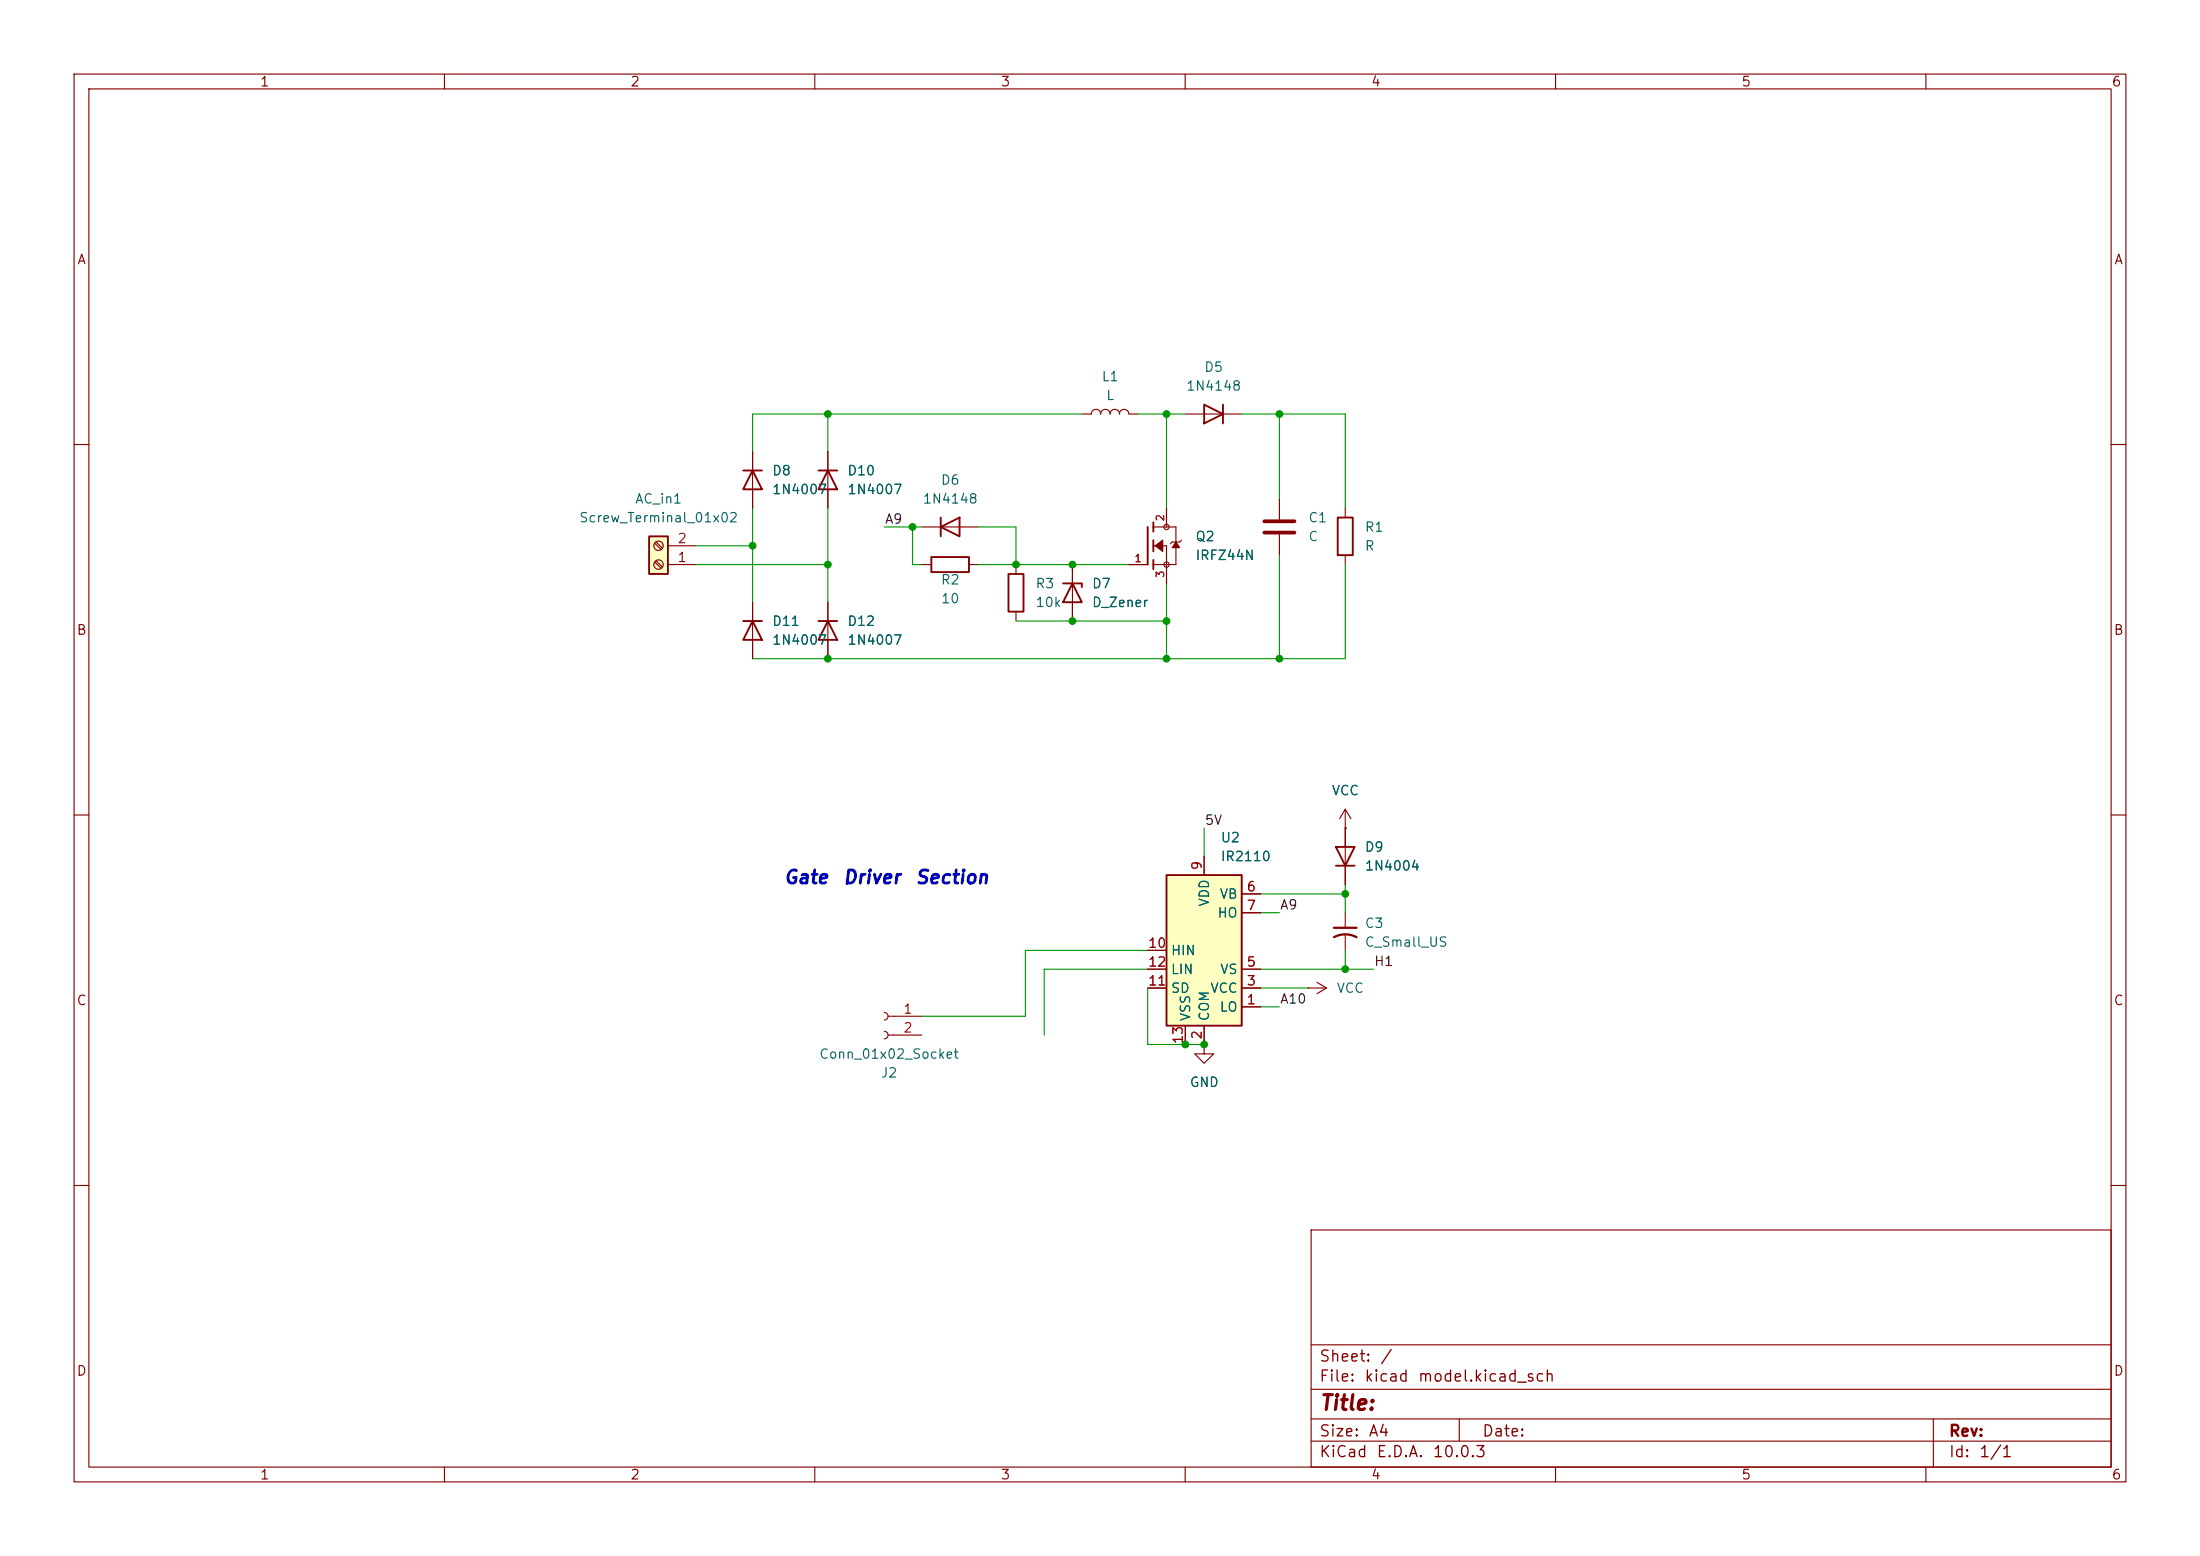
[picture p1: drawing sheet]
<svg xmlns="http://www.w3.org/2000/svg" width="297mm" height="210mm" viewBox="0 0 297 210" stroke-linecap="round" stroke-linejoin="round" font-family="sans-serif">
<g fill="none" stroke="#840000" stroke-width=".15">
<path d="M10 10h277v190h-277zM12 12h273v186h-273zM60 10v2M110 10v2M160 10v2M210 10v2M260 10v2M146 55.9h1.3a.64 .64 0 0 1 .7-.7 .64 .64 0 0 1 .6 .7 .64 .64 0 0 1 .6-.7 .64 .64 0 0 1 .7 .7 .64 .64 0 0 1 .6-.7 .64 .64 0 0 1 .6 .7 .64 .64 0 0 1 .7-.7 .64 .64 0 0 1 .6 .7h1.3M10 60h2M152.4 76.2h2.5M155.7 71.1h3v5.1h-3M155.7 73.7h1.8v5"/>
<path d="M157.5 68.6v2.5M159.5 72.9l-.2 .3h-1.1l-.2 .2M172.7 67.3v2.8M172.7 72.1v2.8M285 60h2M10 110h2M285 110h2M10 160h2M177 166h108v32h-108zM285 160h2M60 198v2M110 198v2"/>
<path d="M160 198v2M177 194.5h108M177 191.5h108M177 187.5h108M177 181.5h108M197 191.5v3M210 198v2M260 198v2M261 191.5v6.5"/>
<circle cx="157.5" cy="71.1" r=".36"/>
<circle cx="157.5" cy="76.2" r=".36"/>
</g>
<path d="M170.7 70.4h4.1M170.7 71.9h4.1" fill="none" stroke="#840000" stroke-width=".51"/>
<path d="M154.9 71.1v5.1M155.7 70.5v1.3M155.7 72.9v1.5M155.7 75.6v1.2" fill="none" stroke="#840000" stroke-width=".25"/>
<g fill="#840000" stroke="#840000" stroke-width=".15">
<path d="M156 73.7l1-.8v1.5z"/>
<path d="M158.7 73.2l.6 .7h-1.1z"/>
</g>
<path d="M87.6 72.4h2.6v5.1h-2.6z" fill="#ffffc2"/>
<g fill="none" stroke="#840000" stroke-width=".25">
<path d="M162.6 54.6l2.5 1.3-2.5 1.3zM165.1 54.6v2.6M87.6 72.4h2.6v5.1h-2.6zM100.3 63.5h2.6M101.6 63.5l1.3 2.5h-2.6zM110.5 63.5h2.5M111.8 63.5l1.2 2.5h-2.5zM125.7 75.2h5.1v2h-5.1zM127 71.1l2.5-1.2v2.5zM127 69.9v2.5M136.1 77.5h2.1v5.1h-2.1zM143.5 78.7h2.5v.5"/>
<path d="M144.8 78.7l1.2 2.6h-2.5zM180.6 69.9h2v5h-2zM100.3 83.8h2.6M101.6 83.8l1.3 2.6h-2.6zM110.5 83.8h2.5M111.8 83.8l1.2 2.6h-2.5zM180.3 114.3h2.6l-1.3 2.5zM180.3 116.8h2.6"/>
</g>
<g fill="none" stroke="#840000" stroke-width=".15">
<path d="M160 55.9h7.6M88.4 75.9l.9 .8M88.4 73.3l.9 .9M88.6 75.7l.8 .8M88.6 73.2l.8 .8M90.2 76.2h3.8M90.2 73.7h3.8M101.6 61v7.6M111.8 61v7.6M124.5 76.2h1.2M124.5 71.1h7.6M130.8 76.2h1.3"/>
<path d="M137.2 76.2v1.3M144.8 76.2v7.6M181.6 68.6v1.3M181.6 74.9v1.3M101.6 81.3v7.6M111.8 81.3v7.6M137.2 82.6v1.2M181.6 111.8h.1M181.6 109.2v10.2M181.6 109.2l-.8 1.3M181.6 109.2l.8 1.3M119.4 136.7a.51 .51 0 0 1 .5 .5 .51 .51 0 0 1-.5 .5"/>
<path d="M119.4 139.2a.51 .51 0 0 1 .5 .5 .51 .51 0 0 1-.5 .5M119.9 137.2h4.6M119.9 139.7h4.6M176.5 133.4h.1M176.5 133.4h2.6M177.8 132.6l1.3 .8M179.1 133.4l-1.3 .7M181.6 123.2v2M181.6 126.2v2.1M162.6 141v1.2h1.2l-1.2 1.3-1.3-1.3h1.3M162.6 141h.1"/>
<circle cx="88.9" cy="73.7" r=".63"/>
<circle cx="88.9" cy="76.2" r=".63"/>
</g>
<path d="M180.1 126.5a3.2 3.2 0 0 1 3 0M180.1 125.2h3" fill="none" stroke="#840000" stroke-width=".3"/>
<path d="M157.5 118.1h10.1v20.3h-10.1z" fill="#ffffc2"/>
<path d="M157.5 118.1h10.1v20.3h-10.1z" fill="none" stroke="#840000" stroke-width=".25"/>
<g fill="none" stroke="#840000" stroke-width=".15">
<path d="M101.6 61v2.5M101.6 66v2.6M111.8 61v2.5M111.8 66v2.6M144.8 76.2v2.5M152.4 76.2h2.5M157.5 68.6v2.5M157.5 76.2v2.5M101.6 81.3v2.5M101.6 86.4v2.5M111.8 81.3v2.5M111.8 86.4v2.5"/>
<path d="M144.8 81.3v2.5M162.6 115.6v2.5M181.6 111.8h.1M181.6 111.8v2.5M181.6 116.8v2.6M154.9 133.4h2.6M154.9 130.8h2.6M154.9 128.3h2.6M160 138.4v2.6M162.6 138.4v2.6M167.6 135.9h2.6M167.6 133.4h2.6"/>
<path d="M167.6 130.8h2.6M167.6 120.7h2.6M167.6 123.2h2.6M162.6 141h.1"/>
</g>
<g fill="none" stroke="#009600" stroke-width=".15">
<path d="M111.8 55.9v5.1M146 55.9h-44.4v5.1M153.7 55.9h6.3M157.5 55.9v12.7M167.6 55.9h14v12.7M172.7 55.9v11.4M94 76.2h17.8M94 73.7h7.6M101.6 68.6v12.7M111.8 68.6v12.7M119.4 71.1h5.1M123.2 71.1v5.1h1.3"/>
<path d="M132.1 71.1h5.1v5.1M132.1 76.2h20.3M157.5 78.7v10.2M172.7 74.9v14M181.6 76.2v12.7h-80M137.2 83.8h20.3M162.6 111.8v3.8M181.6 119.4v3.8M154.9 133.4v7.6h7.7M154.9 130.8h-13.9v8.9M154.9 128.3h-16.5v8.9h-13.9M170.2 135.9h2.5"/>
<path d="M170.2 133.4h6.3M170.2 130.8h15.2M170.2 123.2h2.5M170.2 120.7h11.4M181.6 128.3v2.5"/>
</g>
<g fill="#009600" stroke="#009600" stroke-width=".14">
<circle cx="157.5" cy="83.8" r=".46"/>
<circle cx="172.7" cy="88.9" r=".46"/>
<circle cx="157.5" cy="88.9" r=".46"/>
<circle cx="172.7" cy="55.9" r=".46"/>
<circle cx="157.5" cy="55.9" r=".46"/>
<circle cx="137.2" cy="76.2" r=".46"/>
<circle cx="144.8" cy="83.8" r=".46"/>
<circle cx="111.8" cy="88.9" r=".46"/>
<circle cx="123.2" cy="71.1" r=".46"/>
<circle cx="111.8" cy="55.9" r=".46"/>
<circle cx="111.8" cy="76.2" r=".46"/>
<circle cx="144.8" cy="76.2" r=".46"/>
<circle cx="101.6" cy="73.7" r=".46"/>
<circle cx="162.6" cy="141" r=".46"/>
<circle cx="160" cy="141" r=".46"/>
<circle cx="181.6" cy="120.7" r=".46"/>
<circle cx="181.6" cy="130.8" r=".46"/>
</g>
<text font-size="2" fill="#840000" x="178" y="190.8">Title:</text>
<g font-size="1.8" fill="#0000c2">
<text x="105.7" y="119.7">Gate</text>
<text x="113.7" y="119.7">Driver</text>
<text x="123.5" y="119.7">Section</text>
</g>
<g font-size="1.5" fill="#840000">
<text x="178" y="184.2">Sheet:</text>
<text x="186.2" y="184.2">/</text>
<text x="178" y="186.9">File:</text>
<text x="184.1" y="186.9">kicad</text>
<text x="191.3" y="186.9">model.kicad_sch</text>
<text x="178" y="197.1">KiCad</text>
<text x="178" y="194.3">Size:</text>
<text x="184.7" y="194.3">A4</text>
<text x="185.7" y="197.1">E.D.A.</text>
<text x="193.3" y="197.1">10.0.3</text>
<text x="200" y="194.3">Date:</text>
<text x="263" y="194.3">Rev:</text>
<text x="263" y="197.1">Id:</text>
<text x="267.1" y="197.1">1/1</text>
</g>
<g font-size="1.3" fill="#840000">
<text x="35" y="12">1</text>
<text x="85" y="12">2</text>
<text x="135" y="12">3</text>
<text x="185" y="12">4</text>
<text x="235" y="12">5</text>
<text x="285" y="12">6</text>
<text x="10.3" y="36">A</text>
<text x="285.3" y="36">A</text>
<text x="10.3" y="86">B</text>
<text x="285.3" y="86">B</text>
<text x="10.3" y="136">C</text>
<text x="285.3" y="136">C</text>
<text x="10.3" y="186">D</text>
<text x="285.3" y="186">D</text>
<text x="35" y="200">1</text>
<text x="85" y="200">2</text>
<text x="135" y="200">3</text>
<text x="185" y="200">4</text>
<text x="235" y="200">5</text>
<text x="285" y="200">6</text>
</g>
<g font-size="1.3" fill="#006464">
<text x="148.6" y="51.8">L1</text>
<text x="160" y="53">1N4148</text>
<text x="162.5" y="50.5">D5</text>
<text x="149.2" y="54.3">L</text>
<text x="104.1" y="64.5">D8</text>
<text x="114.3" y="64.5">D10</text>
<text x="126.9" y="65.7">D6</text>
<text x="78.1" y="70.8">Screw_Terminal_01x02</text>
<text x="85.7" y="68.3">AC_in1</text>
<text x="104.1" y="67">1N4007</text>
<text x="114.3" y="67">1N4007</text>
<text x="124.5" y="68.3">1N4148</text>
<text x="176.5" y="70.8">C1</text>
<text x="161.3" y="73.4">Q2</text>
<text x="161.3" y="75.9">IRFZ44N</text>
<text x="176.5" y="73.4">C</text>
<text x="184.2" y="72.1">R1</text>
<text x="184.2" y="74.6">R</text>
<text x="126.9" y="79.2">R2</text>
<text x="127" y="81.7">10</text>
<text x="139.7" y="79.7">R3</text>
<text x="139.7" y="82.3">10k</text>
<text x="147.3" y="79.7">D7</text>
<text x="147.3" y="82.3">D_Zener</text>
<text x="104.1" y="84.8">D11</text>
<text x="104.1" y="87.3">1N4007</text>
<text x="114.3" y="84.8">D12</text>
<text x="114.3" y="87.3">1N4007</text>
<text x="179.7" y="107.7">VCC</text>
<text x="164.7" y="114">U2</text>
<text x="164.7" y="116.5">IR2110</text>
<text x="184.2" y="115.3">D9</text>
<text x="184.2" y="117.8">1N4004</text>
<text x="163.5" y="122.4" transform="rotate(-90 163.5 122.4)">VDD</text>
<text x="164.3" y="124.2">HO</text>
<text x="164.6" y="121.6">VB</text>
<text x="184.2" y="125.6">C3</text>
<text x="158" y="129.2">HIN</text>
<text x="158" y="131.8">LIN</text>
<text x="164.6" y="131.8">VS</text>
<text x="184.2" y="128.1">C_Small_US</text>
<text x="158" y="134.3">SD</text>
<text x="161" y="137.9" transform="rotate(-90 161 137.9)">VSS</text>
<text x="163.3" y="134.3">VCC</text>
<text x="163.5" y="137.9" transform="rotate(-90 163.5 137.9)">COM</text>
<text x="164.6" y="136.9">LO</text>
<text x="180.3" y="134.3">VCC</text>
<text x="110.5" y="143.2">Conn_01x02_Socket</text>
<text x="118.8" y="145.8">J2</text>
<text x="160.5" y="147">GND</text>
</g>
<g font-size="1.3" fill="#0f0f0f">
<text x="119.4" y="71">A9</text>
<text x="162.6" y="111.6">5V</text>
<text x="172.7" y="123.1">A9</text>
<text x="185.4" y="130.7">H1</text>
<text x="172.7" y="135.8">A10</text>
</g>
<g font-size="1.3" fill="#a90000">
<text x="91.4" y="76.2">1</text>
<text x="91.4" y="73.6">2</text>
<text x="162.5" y="117.5" transform="rotate(-90 162.5 117.5)">9</text>
<text x="168.2" y="120.6">6</text>
<text x="168.2" y="123.2">7</text>
<text x="154.9" y="128.2">10</text>
<text x="154.9" y="130.8">12</text>
<text x="168.2" y="130.8">5</text>
<text x="121.8" y="137.1">1</text>
<text x="154.9" y="133.3">11</text>
<text x="168.2" y="135.9">1</text>
<text x="168.2" y="133.3">3</text>
<text x="121.8" y="139.7">2</text>
<text x="160" y="141" transform="rotate(-90 160 141)">13</text>
<text x="162.5" y="140.4" transform="rotate(-90 162.5 140.4)">2</text>
</g>
<g font-size="1" fill="#a90000">
<text x="157.4" y="70.5" transform="rotate(-90 157.4 70.5)">2</text>
<text x="153.1" y="76.1">1</text>
<text x="157.4" y="78.1" transform="rotate(-90 157.4 78.1)">3</text>
</g>
</svg>
